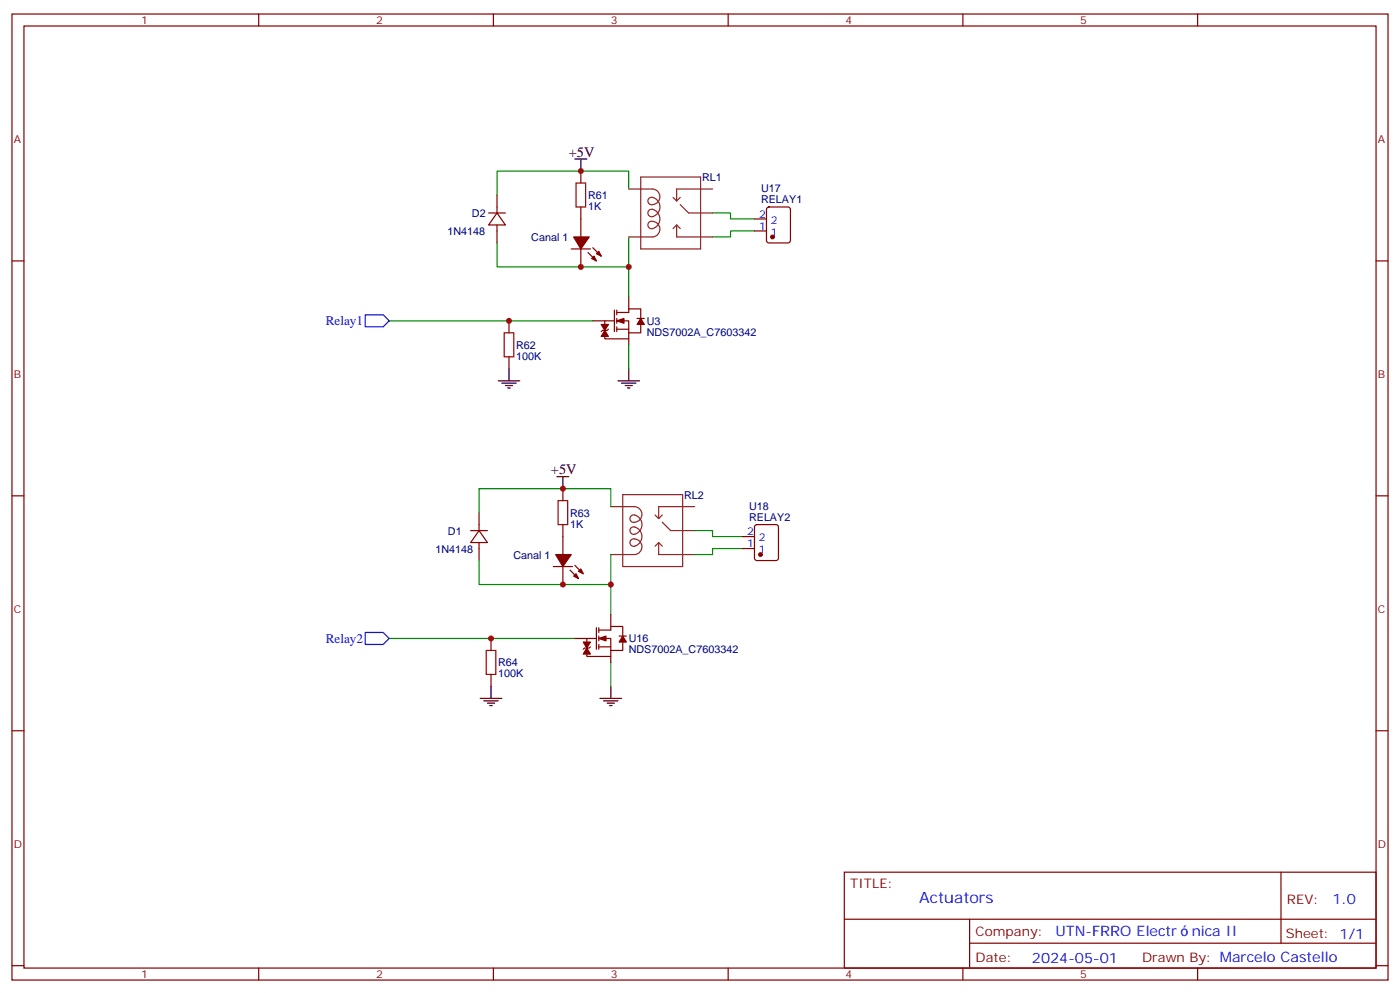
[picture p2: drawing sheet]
<svg xmlns="http://www.w3.org/2000/svg" width="412mm" height="292mm" viewBox="0 0 412 292" stroke-linecap="round" stroke-linejoin="round" font-family="sans-serif">
<g fill="none" stroke="#870000" stroke-width=".35">
<path d="M3.5 4.1h405.4v284.4h-405.4zM7.1 7.7h398.2v277.2h-398.2zM76.2 4.1v3.6M145.3 4.1v3.6M214.5 4.1v3.6M283.6 4.1v3.6M352.8 4.1v3.6M146.4 57.4v5.3M171.1 50.3v3.6M3.5 76.8h3.6M143.9 62.7h5M146.4 62.7l2.5 3.5h-5z"/>
<path d="M146.4 66.2v5.3M168.3 73.3h5.6M171.1 60.9v8.8M171.1 73.3v5.3M173.2 74.3l2.5 2.5M174.6 72.9l2.5 2.5M222.2 68h3.6M222.2 64.5h3.6M226 61.1l.5-.2h5.6l.7 .5v9.4l-.4 .7h-5.9l-.7-.5v-9.4zM405.3 76.8h3.6M149.9 94.4v3.6M174.6 94.4h6.4"/>
<path d="M178.2 94.4v5.3h7M179.2 96.9l-.3 .4h-1.5l-.3 .3M181 91.3v6.3M181.7 92h3.5v-1.1h3.5v3.5M181.7 94.4h3.5v3.6M181.7 96.9h3.5M181.7 91.3v1.4M181.7 93.7v1.4M181.7 96.2v1.4M185.2 87.4v3.5M185.2 98v3.5M187.7 93.7h2.1"/>
<path d="M188.7 95.1v2.9h-3.5M149.9 105v3.5M3.5 145.9h3.6M138.6 156.2h5M141.1 156.2l2.5 3.5h-5zM141.1 150.9v5.3M141.1 159.7v5.3M165.8 143.8v3.6M165.8 154.4v8.8M218.7 157.9h3.5M222.5 154.6l.5-.2h5.6l.7 .4v9.5l-.5 .6-5.8 .1-.7-.5-.1-9.4zM405.3 145.9h3.6"/>
<path d="M163 166.8h5.6M165.8 166.8v5.2M167.9 167.8l2.5 2.5M169.3 166.4l2.5 2.5M218.7 161.5h3.5M144.6 187.9v3.6M144.6 198.5v3.5M169.3 187.9h6.4M172.9 187.9v5.3h7M173.9 190.4l-.3 .3h-1.4l-.4 .4M175.7 184.7v6.4M176.4 185.5h3.5v-1.1h3.5v3.5"/>
<path d="M176.4 187.9h3.5v3.6M176.4 190.4h3.5M176.4 184.7v1.5M176.4 187.2v1.4M176.4 189.7v1.4M179.9 180.9v3.5M179.9 191.5v3.5M182.4 187.2h2.1M183.4 188.6v2.9h-3.5M3.5 215.1h3.6M405.3 215.1h3.6M248.7 256.7h156.6v28.2h-156.6z"/>
<path d="M377.3 256.7v20.9M248.7 270.6h156.5M285.6 277.6h119.6M285.6 270.6v14.1M3.5 284.2h3.6M76.2 284.9v3.6M145.3 284.9v3.6M214.5 284.9v3.6M283.6 284.9v3.6M352.8 284.9v3.6M405.3 284.2h3.6"/>
</g>
<path d="M107.6 92.7h5.3l1.8 1.7-1.8 1.8h-5.3zM107.6 186.2h5.3l1.8 1.7-1.8 1.8h-5.3z" fill="none" stroke="#00f" stroke-width=".35"/>
<g fill="none" stroke="#008700" stroke-width=".35">
<path d="M185.2 55.6v-5.3h-38.8v7.1M146.4 71.5v7.1h38.8M185.2 69.7v17.7M209.9 62.7h5.3v1.8h7M222.2 68h-7v1.7h-5.3M114.7 94.4h59.9M185.2 101.5v7M179.9 149.1v-5.3h-38.8v7.1M204.6 156.2h5.3v1.7h8.8M141.1 165v7h38.8M179.9 163.2v17.7M218.7 161.5h-8.8v1.7h-5.3"/>
<path d="M114.7 187.9h54.6M179.9 195v7"/>
</g>
<g fill="#870000" stroke="#870000" stroke-width=".35">
<path d="M169 169.6l.7-.7 .7 1.4z"/>
<path d="M170.4 168.2l.7-.7 .7 1.4z"/>
<path d="M163.7 163.2h4.6l-2.5 3.6z"/>
<path d="M171.8 189h2.1l-1 1.7z"/>
<path d="M172.9 190.7l1 1.8h-2.1z"/>
<path d="M176.4 187.9l2.1-.7v1.4z"/>
<path d="M183.4 187.2l1.1 1.8h-2.1z"/>
<path d="M177.1 95.5h2.1l-1 1.8z"/>
<path d="M178.2 97.3l1 1.7h-2.1z"/>
<path d="M181.7 94.4l2.1-.7v1.4z"/>
<path d="M188.7 93.7l1.1 1.8h-2.1z"/>
<path d="M174.3 76.1l.7-.7 .7 1.4z"/>
<path d="M175.7 74.7l.7-.7 .7 1.4z"/>
<path d="M169 69.7h4.6l-2.5 3.6z"/>
<circle cx="227.5" cy="69.7" r=".53"/>
<circle cx="224" cy="163.2" r=".53"/>
</g>
<path d="M169.7 53.9h2.8v7h-2.8zM148.5 98h2.8v7h-2.8zM164.4 147.4h2.8v7h-2.8zM143.2 191.5h2.8v7h-2.8z" fill="none" stroke="#a10000" stroke-width=".35"/>
<g fill="none" stroke="#8c2424" stroke-width=".35">
<path d="M185.2 55.6h7.1a2.29 2.29 0 0 1 2 2.8 2.29 2.29 0 0 1-3 1.7 1.14 1.14 0 0 1-.2-1.7 1.14 1.14 0 0 1 1.6-.1 2.86 2.86 0 0 1 1.7 3.2 2.86 2.86 0 0 1-2.8 2.2 1.13 1.13 0 0 1-.6-1.6 1.13 1.13 0 0 1 1.7-.3 2.87 2.87 0 0 1 1.6 3.2 2.87 2.87 0 0 1-2.7 2.3 1.1 1.1 0 0 1-.7-1.4 1.1 1.1 0 0 1 1.4-.7 2.3 2.3 0 0 1 2.1 2.3 2.3 2.3 0 0 1-2.1 2.2h-7.1M188.7 52.1h17.7v21.2h-17.7zM198.3 58.1l1 1.1M200.4 58.1l-1.1 1.1M209.9 55.6h-10.6v3.6M199.3 66.2v3.5h10.6M199.3 66.2l1.1 1.1M199.3 66.2l-1 1.1M200.4 60.2l2.4 2.5h7.1M179.9 149.1h7.1a2.29 2.29 0 0 1 2 2.8 2.29 2.29 0 0 1-3 1.7 1.14 1.14 0 0 1-.2-1.7 1.14 1.14 0 0 1 1.6-.1 2.86 2.86 0 0 1 1.7 3.1 2.86 2.86 0 0 1-2.8 2.3 1.13 1.13 0 0 1-.6-1.6 1.13 1.13 0 0 1 1.7-.3 2.87 2.87 0 0 1 1.6 3.2 2.87 2.87 0 0 1-2.7 2.3 1.1 1.1 0 0 1-.7-1.4 1.1 1.1 0 0 1 1.4-.8 2.3 2.3 0 0 1 2.1 2.3 2.3 2.3 0 0 1-2.1 2.3h-7.1M183.4 145.6h17.7v21.2h-17.7zM193 151.6l1 1"/>
<path d="M194 159.7v3.5h10.6M194 159.7l1.1 1.1M194 159.7l-1 1.1M195.1 153.7l2.5 2.5h7M195.1 151.6l-1.1 1M204.6 149.1h-10.6v3.5"/>
</g>
<g fill="none" stroke="#000" stroke-width=".35">
<path d="M169.3 46.8h3.6M171.1 46.8v3.5M146.8 112.1h6.3M147.8 112.8h4.2M148.9 113.5h2.1M149.6 114.2h.7M149.9 108.5v3.6M182 112.1h6.4M183.1 112.8h4.2M184.1 113.5h2.2M184.9 114.2h.7M185.2 108.5v3.6"/>
<path d="M164 140.3h3.6M165.8 140.3v3.5M141.5 205.6h6.3M142.5 206.3h4.3M143.6 207h2.1M144.3 207.7h.7M144.6 202v3.6M176.7 205.6h6.4M177.8 206.3h4.2M178.9 207h2.1M179.6 207.7h.7M179.9 202v3.6"/>
</g>
<g fill="#c00">
<circle cx="165.8" cy="172" r=".88"/>
<circle cx="165.8" cy="143.8" r=".88"/>
<circle cx="179.9" cy="172" r=".88"/>
<circle cx="185.2" cy="78.6" r=".88"/>
<circle cx="171.1" cy="50.3" r=".88"/>
<circle cx="171.1" cy="78.6" r=".88"/>
<circle cx="149.9" cy="94.4" r=".88"/>
<circle cx="144.6" cy="187.9" r=".88"/>
</g>
<text font-size="4.6" fill="#00f" x="270.8" y="265.7">Actuators</text>
<g font-size="4.2">
<text x="167.6" y="46.1">+5V</text>
<text x="162.3" y="139.6">+5V</text>
</g>
<g font-size="4.2" fill="#00f">
<text x="392.5" y="266">1.0</text>
<text x="310.9" y="275.5">UTN-FRRO Electr</text>
<text x="351.1" y="275.5">nica II</text>
<text x="304" y="283.3">2024-05-01</text>
</g>
<g font-size="3.9" fill="#00f">
<text x="95.9" y="95.8">Relay1</text>
<text x="95.9" y="189.3">Relay2</text>
</g>
<g font-size="3.9" fill="#800">
<text x="250.5" y="261.3">TITLE:</text>
<text x="379.1" y="266">REV:</text>
<text x="287.4" y="275.5">Company:</text>
<text x="378.7" y="276.1">Sheet: 1/1</text>
<text x="287.4" y="283.2">Date:</text>
<text x="336.4" y="283.3">Drawn By: Marcelo Castello</text>
</g>
<g font-size="3.2" fill="#800">
<text x="41.6" y="7.1">1</text>
<text x="110.8" y="7.1">2</text>
<text x="179.9" y="7.1">3</text>
<text x="249.1" y="7.1">4</text>
<text x="318.2" y="7.1">5</text>
<text x="4.1" y="42.2">A</text>
<text x="405.9" y="42.2">A</text>
<text x="4.1" y="111.4">B</text>
<text x="405.9" y="111.4">B</text>
<text x="4.1" y="180.5">C</text>
<text x="405.9" y="180.5">C</text>
<text x="4.1" y="249.7">D</text>
<text x="405.9" y="249.7">D</text>
<text x="41.6" y="287.9">1</text>
<text x="110.8" y="287.9">2</text>
<text x="179.9" y="287.9">3</text>
<text x="249.1" y="287.9">4</text>
<text x="318.2" y="287.9">5</text>
</g>
<g font-size="3.2" fill="#000080">
<text x="206.8" y="53.3">RL1</text>
<text x="173.2" y="58.6">R61</text>
<text x="224.2" y="59.9">RELAY1</text>
<text x="224.2" y="56.6">U17</text>
<text x="139" y="63.9">D2</text>
<text x="173.2" y="61.8">1K</text>
<text x="131.8" y="69.2">1N4148</text>
<text x="156.5" y="70.9">Canal 1</text>
<text x="190.5" y="95.6">U3</text>
<text x="190.5" y="98.8">NDS7002A_C7603342</text>
<text x="152" y="105.8">100K</text>
<text x="152" y="102.6">R62</text>
<text x="201.5" y="146.8">RL2</text>
<text x="167.9" y="155.3">1K</text>
<text x="167.9" y="152.1">R63</text>
<text x="220.6" y="153.4">RELAY2</text>
<text x="220.6" y="150.1">U18</text>
<text x="131.9" y="157.4">D1</text>
<text x="128.3" y="162.6">1N4148</text>
<text x="151.2" y="164.4">Canal 1</text>
<text x="185.2" y="189.1">U16</text>
<text x="146.8" y="196.1">R64</text>
<text x="185.2" y="192.2">NDS7002A_C7603342</text>
<text x="146.8" y="199.3">100K</text>
</g>
<g font-size="3.2" fill="#00f">
<text x="223.6" y="64.1">2</text>
<text x="227.1" y="65.9">2</text>
<text x="223.6" y="67.6">1</text>
<text x="227.1" y="69.4">1</text>
<text x="220.1" y="161.1">1</text>
<text x="220.1" y="157.6">2</text>
<text x="223.6" y="159.3">2</text>
<text x="223.6" y="162.9">1</text>
</g>
</svg>
